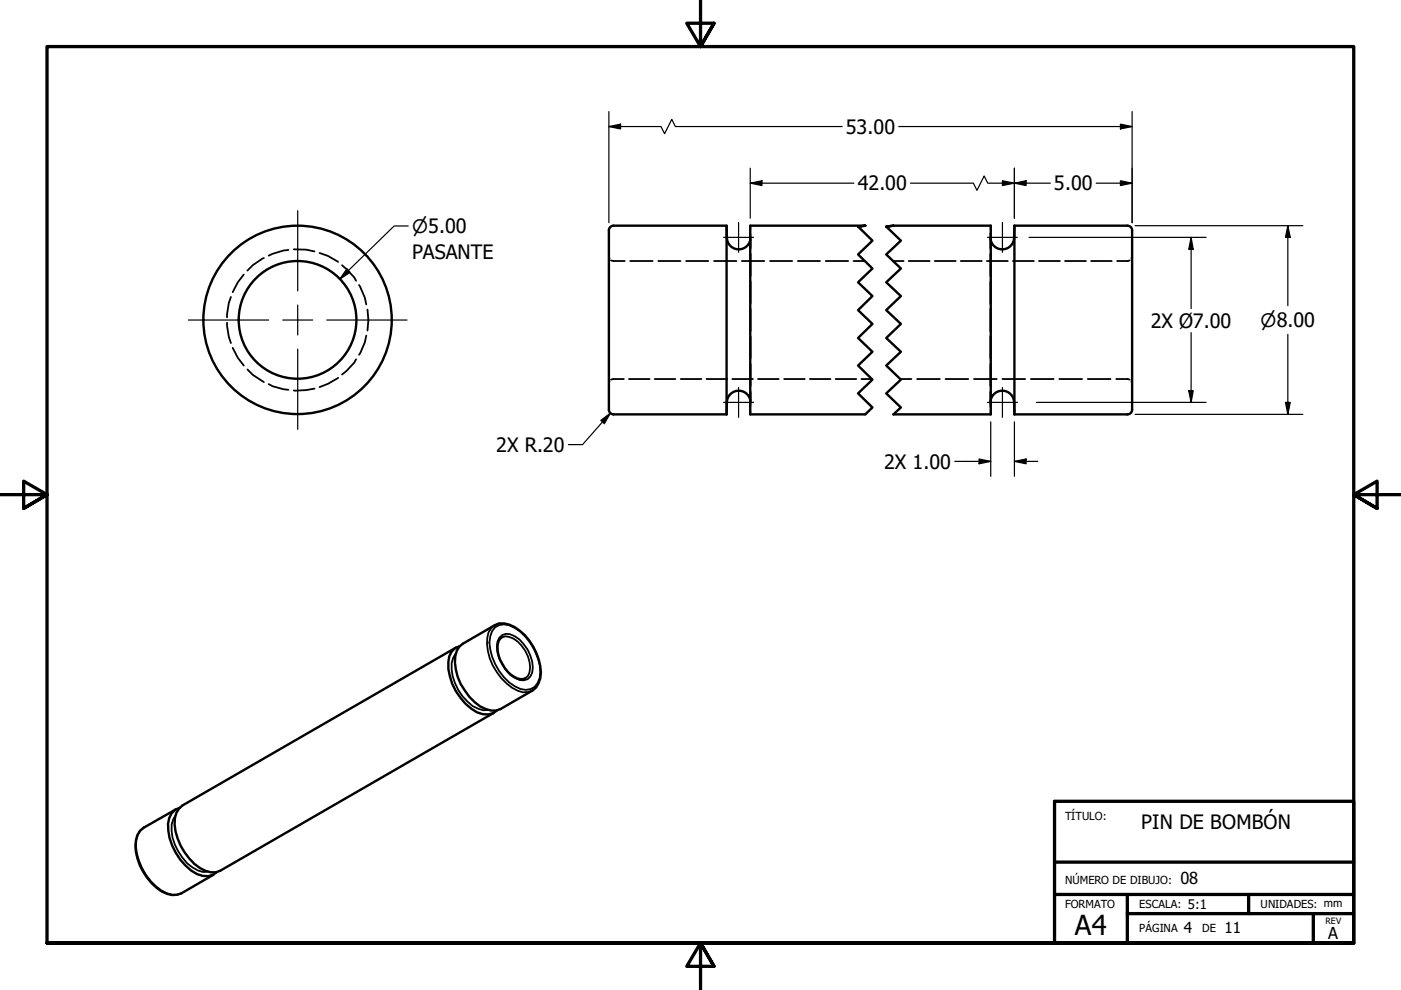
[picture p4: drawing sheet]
<svg xmlns="http://www.w3.org/2000/svg" width="297mm" height="210mm" viewBox="0 0 297 210" stroke-linecap="round" stroke-linejoin="round" font-family="sans-serif">
<!-- layer: Hidden (ANSI) -->
<g fill="none" stroke="#000" stroke-width=".38">
<path d="M51.7 58.2l-1.3 1.7-1.1 2M55.9 54.7l-2.3 1.5-1.1 1.2M61.2 53l-1.1 .1-3.1 1.1M62.3 52.9h2.6l1.8 .4M67.8 53.6l1.7 .7 2.2 1.2M72.5 56.2l2.6 2.6 .4 .7M129.1 54.3l.1 .5M129.5 55.2l3 .1M133.6 55.3h4.8M139.6 55.3h4.7M145.5 55.3h4.7M151.4 55.3h4.7"/>
<path d="M157.3 55.3h4.8M159.1 47.9v.8M159.1 50.6v.2M159.1 49.5v.8M159.1 50.3v2.4M159.1 53.8v4.7M159.1 59.7v4.7M159.1 50.3v.2M163.3 55.3h4.7M169.2 55.3h4.7M175.1 55.3h4.7M181 55.3h2.4"/>
<path d="M189.4 55.3h2.2M192.7 55.3h4.4M198.2 55.3h4.4M203.7 55.3h4.5M209.2 55.3h4.5M210 49.5v3.2M210 53.8v4.7M210 59.7v4.7M210.1 47.9v.8M210.1 50.6v.2M214.8 55.3h4.4M220.3 55.3h4.4"/>
<path d="M225.8 55.3h4.5M231.3 55.3h4.4M239.5 55.2l-2.6 .1M240 54.3l-.1 .5M48.1 68.4l.4 3 .5 1.3M49 63l-.5 1.2-.4 3.1M49.3 73.8l1.1 2.1 1.3 1.6M52.5 78.3l1.1 1.2 2.3 1.5M75.5 76.2l-.4 .7-1.6 1.7-1 .8M76.1 60.4l1.2 2.7 .4 1.5M77.7 71.2l-.4 1.4-1.2 2.6M77.9 65.6l.2 2.3-.2 2.2"/>
<path d="M159.1 65.5v4.7M159.1 71.3v4.7M159.1 77.2v4.6M210 65.5v4.7M210 71.3v4.7M210 77.2v4.6M57 81.4l.8 .5 2.3 .6 1.1 .1M66.7 82.4l-1.8 .3-2.6 .1M71.7 80.1l-2.2 1.3-1.7 .7M129.2 80.9l-.1 .4M132.3 80.4l-2.8 .1M133.3 80.4h4.4"/>
<path d="M138.8 80.4h4.4M144.3 80.4h4.4M149.8 80.4h4.4M155.3 80.4h4.3M159.1 84.9v.2M159.1 87v.9M159.1 85.2v.1M159.1 85.3v.9M159.1 83v2.3M160.7 80.4h4.4M166.2 80.4h4.4M171.7 80.4h4.4"/>
<path d="M177.2 80.4h4.3M182.6 80.4h2.2M190.8 80.4h2.4M194.4 80.4h4.9M200.5 80.4h4.8M206.5 80.4h4.8M210 83v3.2M210.1 84.9v.2M210.1 87v.9M212.5 80.4h4.9M218.6 80.4h4.8M224.6 80.4h4.8"/>
<path d="M230.6 80.4h4.9M236.7 80.4h2.4l.4 .1M239.9 80.9l.1 .4"/>
</g>
<!-- layer: Visible (ANSI) -->
<g fill="none" stroke="#000" stroke-width=".51">
<path d="M129.1 48.8a.99 .99 0 0 1 .9-.9h24.1v2.4M129.1 48.9v37.9M154.1 47.9v40M154.1 50.4a2.51 2.51 0 0 0 2.3 2.5 2.51 2.51 0 0 0 2.7-2.1M183.5 47.9h-24.4v40h24.4M189.4 47.9h20.7v40h-20.7M215 50.4a2.51 2.51 0 0 1-2.3 2.5 2.51 2.51 0 0 1-2.7-2.1M215.1 47.9h23.9a.98 .98 0 0 1 1 .9M215.1 47.9l-.1 2.4M215.1 47.9v40M240 48.9v37.9M129.1 86.9a.98 .98 0 0 0 1 1h24"/>
<path d="M159.1 84.9a2.51 2.51 0 0 0-2.7-2.1 2.51 2.51 0 0 0-2.3 2.5v2.6M210 84.9a2.51 2.51 0 0 1 2.7-2.1 2.51 2.51 0 0 1 2.3 2.5l.1 2.6M240 86.9a.98 .98 0 0 1-1 1h-23.9M96.6 137.3l-57.9 33.5a4.2 4.2 0 0 0-1.7 4 12.2 12.2 0 0 0 6.6 9.8l1.1 .3h1.1l.9-.3 57.9-33.4M97.3 137.1l.8-.6 6.8-3.9a4.6 4.6 0 0 1 5.3 1.1 11.7 11.7 0 0 1 4.4 10.1l-.9 2-.8 .6-6.8 3.9a4.4 4.4 0 0 1-4.3-.5 11.9 11.9 0 0 1-5.3-10.6l.3-1.2zM97.5 137a3.3 3.3 0 0 0-2.4 3.4 12.1 12.1 0 0 0 6.1 10.6 3.7 3.7 0 0 0 4.1-.3M106.4 135.2a3.4 3.4 0 0 0-.7 3.8 7.6 7.6 0 0 0 4 4.9l1.2 .1 .5-.2M37.3 171.6l-6.8 3.9a4.2 4.2 0 0 0-1.8 3.9 12.5 12.5 0 0 0 5.6 9.6 4.2 4.2 0 0 0 4.2 .4l6.8-3.9M38 171.3a3.5 3.5 0 0 0-2.4 3.4 12.3 12.3 0 0 0 6.2 10.6 3.6 3.6 0 0 0 4.1-.4"/>
<circle cx="63.1" cy="67.8" r="12.5"/>
<circle cx="63.1" cy="67.8" r="20"/>
</g>
<!-- layer: Break Line (ANSI) -->
<path d="M181.9 48l1.6-.1-1.6 .1 3.1 3-3.1 2.9 3.1 3-3.1 3 3.1 2.9-3.1 3 3.1 2.9-3.1 3 3.1 2.9-3.1 2.9 3.1 3-3.1 2.9 3.1 3-1.5 1.5M187.9 48l1.5-.1-1.5 .1 3.1 3-3.1 2.9 3.1 3-3.1 3 3.1 2.9-3.1 3 3.1 2.9-3.1 3 3.1 2.9-3.1 2.9 3.1 3-3.1 2.9 3.1 3-1.6 1.5" fill="none" stroke="#000" stroke-width=".51"/>
<!-- layer: Visible Narrow (ANSI) -->
<path d="M96.6 138.6a5.3 5.3 0 0 0-.7 4.7 11.5 11.5 0 0 0 4.3 6.4l2.3 .9 1-.1M104.9 132.6a3.9 3.9 0 0 0-1.6 4 12.2 12.2 0 0 0 6.5 9.9l1.1 .3 1.1-.1 .9-.3M105 133a3.5 3.5 0 0 1 4.2 .1 11.9 11.9 0 0 1 5.4 9.3 3.4 3.4 0 0 1-3.1 3.9 7.9 7.9 0 0 1-5.7-4.1 12 12 0 0 1-2-6l.1-1.3 .4-1.1zM105.9 135.2a2.33 2.33 0 0 1 3.3-.3 7.9 7.9 0 0 1 3.6 7.7 2.2 2.2 0 0 1-3.6 1.1 8.2 8.2 0 0 1-3.7-7.6zM106.4 135.2a3.2 3.2 0 0 1 3.4 .9 7.2 7.2 0 0 1 2.5 6.4l-.3 .8-.6 .5M30.5 175.5a4.4 4.4 0 0 0-1.7 4 12.2 12.2 0 0 0 6.6 9.9l1.1 .3h1.1l.9-.3M37.2 172.9a5.3 5.3 0 0 0-.6 4.7 10.8 10.8 0 0 0 5.4 7l1.1 .3 1-.1" fill="none" stroke="#000" stroke-width=".38"/>
<!-- layer: Border (ANSI) -->
<path d="M148.5 -.1v10l-2.9-5h5.8l-2.9 5 2.9-5M0 104.9h10l-5-2.9v5.8l5-2.9-5 2.9M297 104.9h-10l5-2.9v5.8l-5-2.9 5 2.9M10 199.9v-190h277v190h-277h277M151.4 204.9l-2.9-5 2.9 5h-5.8l2.9-5v10" fill="none" stroke="#000" stroke-width=".7"/>
<!-- layer: Title (ANSI) -->
<path d="M223.6 169.9h63.4v30h-63.4zM223.6 189.6h63.4M223.6 182.8h63.4M239 189.6v10.3M239 193.7h39.4M264.7 189.6v4.1M287 193.7h-8.6v6.2" fill="none" stroke="#000" stroke-width=".7"/>
<!-- layer: Dimension (ANSI) -->
<g fill="none" stroke="#000" stroke-width=".25">
<path d="M129.1 26.8l2.5-.5v1zM129.1 26.8h11l.8 1.6 1.5-3.1 .8 1.5h35.4M129.1 23.7v23.5M159.1 38.8l2.4-.5v1zM159.1 38.8h21.9M159.1 35.7v10.6M190.6 26.8h49.4M193 38.8h13.4l.7 1.6 1.6-3.1 .7 1.5h13.3M212.5 38.3l2.6 .5-2.6 .5zM215.1 38.8l2.5-.5v1zM215.1 35.7v10.6M232.4 38.8h7.6"/>
<path d="M237.6 38.3l2.4 .5-2.4 .5zM237.6 26.3l2.4 .5-2.4 .5zM240 23.7v23.5M73.5 57l.7 .8-2.1 1.4zM86.6 47.9h-3l-11.5 11.3M218.2 50.3h37.5M240.7 47.9h35.5M252.5 50.3l.5 2.6h-1zM252.5 50.3v15.1M273 47.9l.6 2.4h-1.1zM273 47.9v16.9M252.5 70.5v14.8"/>
<path d="M273 70.9v17M127.4 89.1l2-1.5-1.3 2.2zM129.4 87.6l-5.9 6.7h-3M202.4 97.8h7.7M207.6 97.3l2.5 .5-2.5 .5zM210.1 89.4v11.6M215.1 97.8l2.5-.5v1zM215.1 89.4v11.6M215.1 97.8h4.9M219.8 85.3h35.9M240.7 87.9h35.5M252 82.8h1l-.5 2.5z"/>
<path d="M272.5 85.3h1.1l-.6 2.6z"/>
</g>
<g fill="#000">
<path d="M129.1 26.8l2.5-.5v1z" fill-rule="evenodd"/>
<path d="M159.1 38.8l2.4-.5v1z" fill-rule="evenodd"/>
<path d="M212.5 38.3l2.6 .5-2.6 .5z" fill-rule="evenodd"/>
<path d="M215.1 38.8l2.5-.5v1z" fill-rule="evenodd"/>
<path d="M237.6 38.3l2.4 .5-2.4 .5z" fill-rule="evenodd"/>
<path d="M237.6 26.3l2.4 .5-2.4 .5z" fill-rule="evenodd"/>
<path d="M73.5 57l.7 .8-2.1 1.4z" fill-rule="evenodd"/>
<path d="M252.5 50.3l.5 2.6h-1z" fill-rule="evenodd"/>
<path d="M273 47.9l.6 2.4h-1.1z" fill-rule="evenodd"/>
<path d="M127.4 89.1l2-1.5-1.3 2.2z" fill-rule="evenodd"/>
<path d="M207.6 97.3l2.5 .5-2.5 .5z" fill-rule="evenodd"/>
<path d="M215.1 97.8l2.5-.5v1z" fill-rule="evenodd"/>
<path d="M252 82.8h1l-.5 2.5z" fill-rule="evenodd"/>
<path d="M272.5 85.3h1.1l-.6 2.6z" fill-rule="evenodd"/>
</g>
<!-- layer: Center Mark (ANSI) -->
<g fill="none" stroke="#000" stroke-width=".25">
<path d="M63.1 44.7v17M153.4 50.3h6.4M156.6 47.2v6.3M209.4 50.3h6.3M212.5 47.2v6.3M39.9 67.9h17.1M59.9 67.9h6.4M63.1 64.7v6.3M63.1 74v17M69.3 67.9h17M153.4 85.3h6.4M156.6 82.1v6.4"/>
<path d="M209.4 85.3h6.3M212.5 82.1v6.4"/>
</g>
<text font-size="5.8" x="227.9" y="198.3">A4</text>
<g font-size="4.2">
<text x="179.3" y="28.4">53.00</text>
<text x="181.9" y="40.4">42.00</text>
<text x="223.5" y="40.4">5.00</text>
<text x="87.4" y="54.8">PASANTE</text>
<text x="244" y="69.5">2X Ø7.00</text>
<text x="105.2" y="95.8">2X R.20</text>
<text x="187.5" y="99.3">2X 1.00</text>
<text x="241.9" y="175.9">PIN DE BOMBÓN</text>
</g>
<g font-size="3.9">
<text x="87.4" y="49.4">⌀5.00</text>
<text x="267.3" y="69.3">⌀8.00</text>
</g>
<g font-size="3.5">
<text x="250.3" y="187.5">08</text>
<text x="281.6" y="199">A</text>
</g>
<g font-size="3.2">
<text x="251" y="197.8">4</text>
<text x="259.6" y="197.8">11</text>
</g>
<text font-size="2.8" x="251.8" y="192.7">5:1</text>
<g font-size="2.3">
<text x="225.8" y="174">TÍTULO:</text>
<text x="225.8" y="187.4">NÚMERO DE DIBUJO:</text>
<text x="225.8" y="192.5">FORMATO</text>
<text x="241.6" y="197.6">PÁGINA</text>
<text x="241.6" y="192.5">ESCALA:</text>
<text x="254.9" y="197.6">DE</text>
<text x="267.3" y="192.5">UNIDADES: mm</text>
</g>
<text font-size="1.8" x="281.1" y="195.8">REV</text>
</svg>
